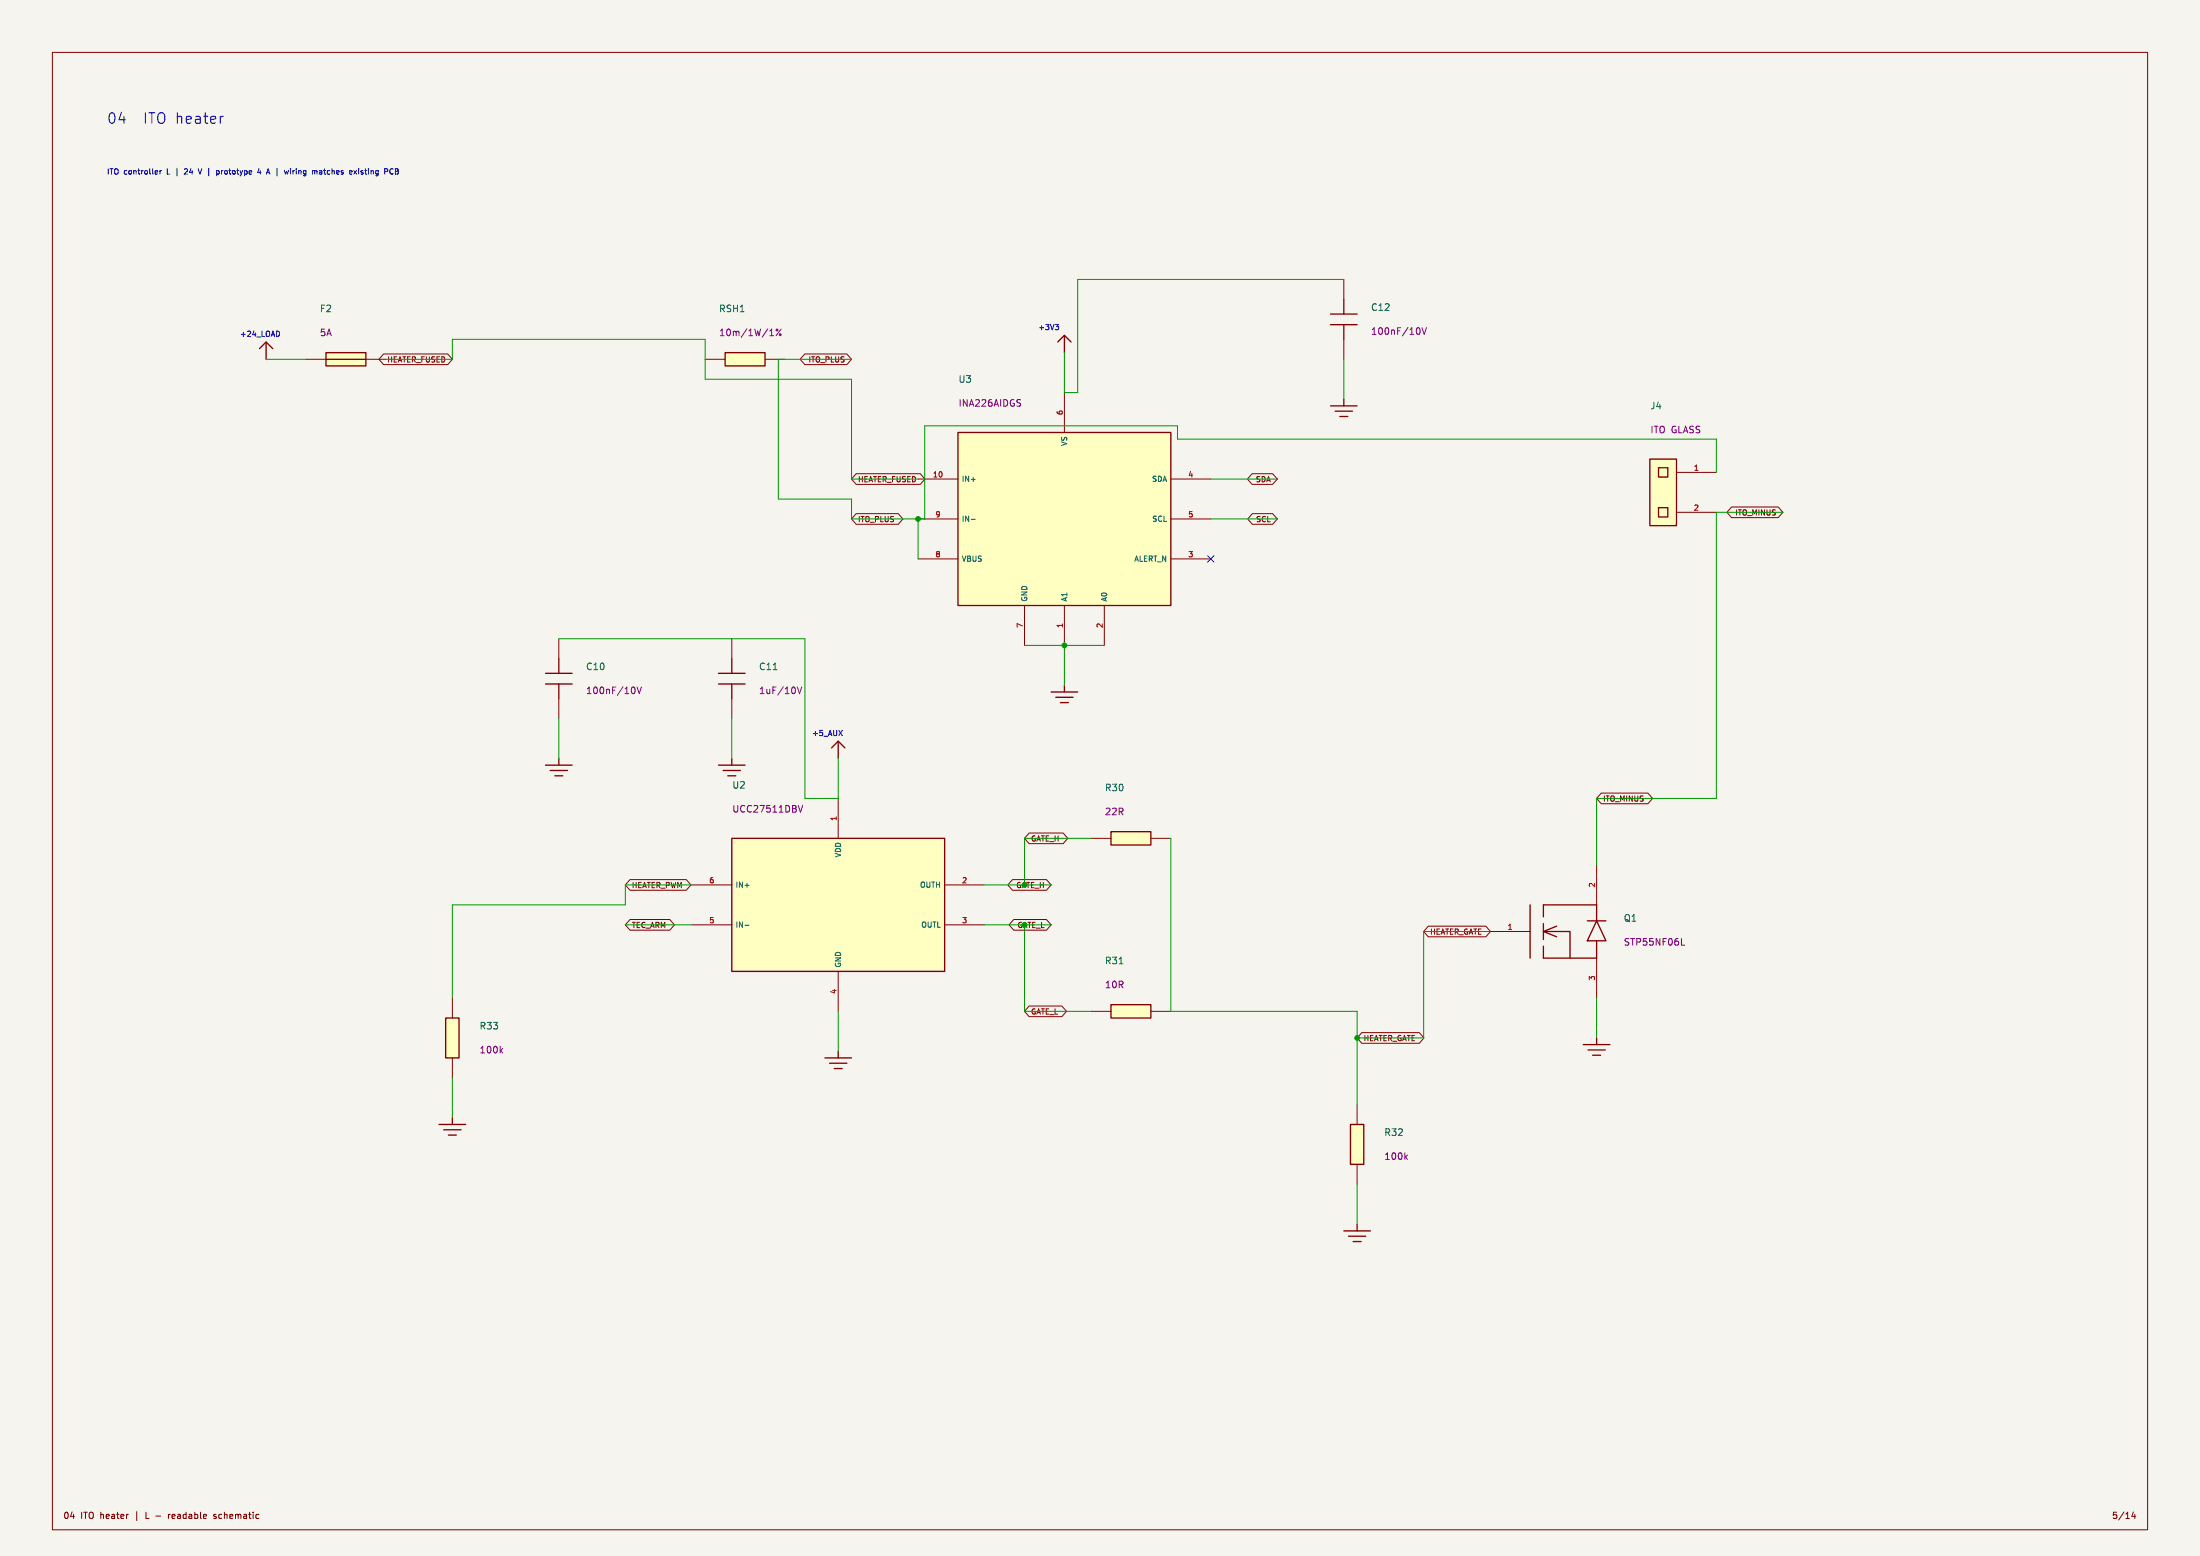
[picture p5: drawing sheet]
(kicad_sch (version 20231120)
(generator "eeschema")
(paper "A3")
(title_block (title "04 ITO heater")
(date "2026-09-25")
(rev "L - readable schematic"))
(lib_symbols (symbol "ITO:F2" (pin_numbers hide)
(pin_names hide)
(in_bom yes)
(on_board yes)
(property "Reference" "F2" (at 0.0 0.0 0)
(effects (font (size 1.27 1.27))))
(property "Value" "5A / 125V DC 0451005.MRL" (at 0.0 0.0 0)
(effects (font (size 1.27 1.27))))
(symbol "F2_0_1" (rectangle (start -3.81 -1.27)
(end 3.81 1.27)
(stroke (width 0.254)
(type default))
(fill (type background)))
(polyline (pts (xy -3.81 0.0)
(xy 3.81 0.0))
(stroke (width 0.254)
(type default))
(fill (type none))))
(symbol "F2_1_1" (pin passive line (at -7.62 0.0 0)
(length 3.81)
(name "~" (effects (font (size 1.016 1.016))))
(number "1" (effects (font (size 1.016 1.016)))))
(pin passive line (at 7.62 0.0 180)
(length 3.81)
(name "~" (effects (font (size 1.016 1.016))))
(number "2" (effects (font (size 1.016 1.016)))))))
(symbol "ITO:RSH1" (pin_numbers hide)
(pin_names hide)
(in_bom yes)
(on_board yes)
(property "Reference" "RSH1" (at 0.0 0.0 0)
(effects (font (size 1.27 1.27))))
(property "Value" "10m / 1W / 1% WSL2512R0100FEA" (at 0.0 0.0 0)
(effects (font (size 1.27 1.27))))
(symbol "RSH1_0_1" (rectangle (start -3.81 -1.27)
(end 3.81 1.27)
(stroke (width 0.254)
(type default))
(fill (type background))))
(symbol "RSH1_1_1" (pin passive line (at -7.62 0.0 0)
(length 3.81)
(name "~" (effects (font (size 1.016 1.016))))
(number "1" (effects (font (size 1.016 1.016)))))
(pin passive line (at 7.62 0.0 180)
(length 3.81)
(name "~" (effects (font (size 1.016 1.016))))
(number "2" (effects (font (size 1.016 1.016)))))))
(symbol "ITO:J4" (pin_names hide)
(in_bom yes)
(on_board yes)
(property "Reference" "J4" (at 0.0 0.0 0)
(effects (font (size 1.27 1.27))))
(property "Value" "Connector 2 pins" (at 0.0 0.0 0)
(effects (font (size 1.27 1.27))))
(symbol "J4_0_1" (rectangle (start -2.54 6.35)
(end 2.54 -6.35)
(stroke (width 0.254)
(type default))
(fill (type background)))
(rectangle (start -0.889 4.699)
(end 0.889 2.921)
(stroke (width 0.254)
(type default))
(fill (type background)))
(rectangle (start -0.889 -2.921)
(end 0.889 -4.699)
(stroke (width 0.254)
(type default))
(fill (type background))))
(symbol "J4_1_1" (pin passive line (at 10.16 3.81 180)
(length 7.62)
(name "1" (effects (font (size 1.016 1.016))))
(number "1" (effects (font (size 1.016 1.016)))))
(pin passive line (at 10.16 -3.81 180)
(length 7.62)
(name "2" (effects (font (size 1.016 1.016))))
(number "2" (effects (font (size 1.016 1.016)))))))
(symbol "ITO:Q1" (pin_names (offset 0.635))
(in_bom yes)
(on_board yes)
(property "Reference" "Q1" (at 0.0 0.0 0)
(effects (font (size 1.27 1.27))))
(property "Value" "STP55NF06L" (at 0.0 0.0 0)
(effects (font (size 1.27 1.27))))
(symbol "Q1_0_1" (polyline (pts (xy -5.08 5.08)
(xy -5.08 -5.08))
(stroke (width 0.254)
(type default))
(fill (type none)))
(polyline (pts (xy -2.54 5.08)
(xy -2.54 2.794))
(stroke (width 0.254)
(type default))
(fill (type none)))
(polyline (pts (xy -2.54 1.524)
(xy -2.54 -1.524))
(stroke (width 0.254)
(type default))
(fill (type none)))
(polyline (pts (xy -2.54 -2.794)
(xy -2.54 -5.08))
(stroke (width 0.254)
(type default))
(fill (type none)))
(polyline (pts (xy -2.54 5.08)
(xy 7.62 5.08))
(stroke (width 0.254)
(type default))
(fill (type none)))
(polyline (pts (xy -2.54 -5.08)
(xy 7.62 -5.08))
(stroke (width 0.254)
(type default))
(fill (type none)))
(polyline (pts (xy -2.54 0.0)
(xy 2.54 0.0)
(xy 2.54 -5.08))
(stroke (width 0.254)
(type default))
(fill (type none)))
(polyline (pts (xy 0.0 1.016)
(xy -2.54 0.0)
(xy 0.0 -1.016))
(stroke (width 0.254)
(type default))
(fill (type none)))
(polyline (pts (xy 7.62 5.08)
(xy 7.62 2.032))
(stroke (width 0.254)
(type default))
(fill (type none)))
(polyline (pts (xy 7.62 -1.778)
(xy 7.62 -5.08))
(stroke (width 0.254)
(type default))
(fill (type none)))
(polyline (pts (xy 5.842 2.032)
(xy 7.62 2.032)
(xy 9.398 2.032))
(stroke (width 0.254)
(type default))
(fill (type none)))
(polyline (pts (xy 5.842 -1.778)
(xy 7.62 2.032)
(xy 9.398 -1.778)
(xy 5.842 -1.778))
(stroke (width 0.254)
(type default))
(fill (type none))))
(symbol "Q1_1_1" (pin passive line (at -12.7 0.0 0)
(length 7.62)
(name "~" (effects (font (size 1.016 1.016))))
(number "1" (effects (font (size 1.016 1.016)))))
(pin passive line (at 7.62 12.7 270)
(length 7.62)
(name "~" (effects (font (size 1.016 1.016))))
(number "2" (effects (font (size 1.016 1.016)))))
(pin passive line (at 7.62 -12.7 90)
(length 7.62)
(name "~" (effects (font (size 1.016 1.016))))
(number "3" (effects (font (size 1.016 1.016)))))))
(symbol "ITO:U2" (pin_names (offset 0.635))
(in_bom yes)
(on_board yes)
(property "Reference" "U2" (at 0.0 0.0 0)
(effects (font (size 1.27 1.27))))
(property "Value" "UCC27511DBV" (at 0.0 0.0 0)
(effects (font (size 1.27 1.27))))
(symbol "U2_0_1" (rectangle (start -20.32 12.7)
(end 20.32 -12.7)
(stroke (width 0.254)
(type default))
(fill (type background))))
(symbol "U2_1_1" (pin passive line (at -27.94 3.81 0)
(length 7.62)
(name "IN+" (effects (font (size 1.016 1.016))))
(number "6" (effects (font (size 1.016 1.016)))))
(pin passive line (at -27.94 -3.81 0)
(length 7.62)
(name "IN-" (effects (font (size 1.016 1.016))))
(number "5" (effects (font (size 1.016 1.016)))))
(pin passive line (at 27.94 3.81 180)
(length 7.62)
(name "OUTH" (effects (font (size 1.016 1.016))))
(number "2" (effects (font (size 1.016 1.016)))))
(pin passive line (at 27.94 -3.81 180)
(length 7.62)
(name "OUTL" (effects (font (size 1.016 1.016))))
(number "3" (effects (font (size 1.016 1.016)))))
(pin passive line (at 0.0 20.32 270)
(length 7.62)
(name "VDD" (effects (font (size 1.016 1.016))))
(number "1" (effects (font (size 1.016 1.016)))))
(pin passive line (at 0.0 -20.32 90)
(length 7.62)
(name "GND" (effects (font (size 1.016 1.016))))
(number "4" (effects (font (size 1.016 1.016)))))))
(symbol "ITO:R30" (pin_numbers hide)
(pin_names hide)
(in_bom yes)
(on_board yes)
(property "Reference" "R30" (at 0.0 0.0 0)
(effects (font (size 1.27 1.27))))
(property "Value" "22R" (at 0.0 0.0 0)
(effects (font (size 1.27 1.27))))
(symbol "R30_0_1" (rectangle (start -3.81 -1.27)
(end 3.81 1.27)
(stroke (width 0.254)
(type default))
(fill (type background))))
(symbol "R30_1_1" (pin passive line (at -7.62 0.0 0)
(length 3.81)
(name "~" (effects (font (size 1.016 1.016))))
(number "1" (effects (font (size 1.016 1.016)))))
(pin passive line (at 7.62 0.0 180)
(length 3.81)
(name "~" (effects (font (size 1.016 1.016))))
(number "2" (effects (font (size 1.016 1.016)))))))
(symbol "ITO:R31" (pin_numbers hide)
(pin_names hide)
(in_bom yes)
(on_board yes)
(property "Reference" "R31" (at 0.0 0.0 0)
(effects (font (size 1.27 1.27))))
(property "Value" "10R" (at 0.0 0.0 0)
(effects (font (size 1.27 1.27))))
(symbol "R31_0_1" (rectangle (start -3.81 -1.27)
(end 3.81 1.27)
(stroke (width 0.254)
(type default))
(fill (type background))))
(symbol "R31_1_1" (pin passive line (at -7.62 0.0 0)
(length 3.81)
(name "~" (effects (font (size 1.016 1.016))))
(number "1" (effects (font (size 1.016 1.016)))))
(pin passive line (at 7.62 0.0 180)
(length 3.81)
(name "~" (effects (font (size 1.016 1.016))))
(number "2" (effects (font (size 1.016 1.016)))))))
(symbol "ITO:R32" (pin_numbers hide)
(pin_names hide)
(in_bom yes)
(on_board yes)
(property "Reference" "R32" (at 0.0 0.0 0)
(effects (font (size 1.27 1.27))))
(property "Value" "100k" (at 0.0 0.0 0)
(effects (font (size 1.27 1.27))))
(symbol "R32_0_1" (rectangle (start -1.27 3.81)
(end 1.27 -3.81)
(stroke (width 0.254)
(type default))
(fill (type background))))
(symbol "R32_1_1" (pin passive line (at 0.0 7.62 270)
(length 3.81)
(name "~" (effects (font (size 1.016 1.016))))
(number "1" (effects (font (size 1.016 1.016)))))
(pin passive line (at 0.0 -7.62 90)
(length 3.81)
(name "~" (effects (font (size 1.016 1.016))))
(number "2" (effects (font (size 1.016 1.016)))))))
(symbol "ITO:R33" (pin_numbers hide)
(pin_names hide)
(in_bom yes)
(on_board yes)
(property "Reference" "R33" (at 0.0 0.0 0)
(effects (font (size 1.27 1.27))))
(property "Value" "100k" (at 0.0 0.0 0)
(effects (font (size 1.27 1.27))))
(symbol "R33_0_1" (rectangle (start -1.27 3.81)
(end 1.27 -3.81)
(stroke (width 0.254)
(type default))
(fill (type background))))
(symbol "R33_1_1" (pin passive line (at 0.0 7.62 270)
(length 3.81)
(name "~" (effects (font (size 1.016 1.016))))
(number "1" (effects (font (size 1.016 1.016)))))
(pin passive line (at 0.0 -7.62 90)
(length 3.81)
(name "~" (effects (font (size 1.016 1.016))))
(number "2" (effects (font (size 1.016 1.016)))))))
(symbol "ITO:C10" (pin_numbers hide)
(pin_names hide)
(in_bom yes)
(on_board yes)
(property "Reference" "C10" (at 0.0 0.0 0)
(effects (font (size 1.27 1.27))))
(property "Value" "100n / 10V" (at 0.0 0.0 0)
(effects (font (size 1.27 1.27))))
(symbol "C10_0_1" (polyline (pts (xy -2.54 1.016)
(xy 2.54 1.016))
(stroke (width 0.254)
(type default))
(fill (type none)))
(polyline (pts (xy -2.54 -1.016)
(xy 2.54 -1.016))
(stroke (width 0.254)
(type default))
(fill (type none)))
(polyline (pts (xy 0.0 3.81)
(xy 0.0 1.016))
(stroke (width 0.254)
(type default))
(fill (type none)))
(polyline (pts (xy 0.0 -1.016)
(xy 0.0 -3.81))
(stroke (width 0.254)
(type default))
(fill (type none))))
(symbol "C10_1_1" (pin passive line (at 0.0 7.62 270)
(length 3.81)
(name "~" (effects (font (size 1.016 1.016))))
(number "1" (effects (font (size 1.016 1.016)))))
(pin passive line (at 0.0 -7.62 90)
(length 3.81)
(name "~" (effects (font (size 1.016 1.016))))
(number "2" (effects (font (size 1.016 1.016)))))))
(symbol "ITO:C11" (pin_numbers hide)
(pin_names hide)
(in_bom yes)
(on_board yes)
(property "Reference" "C11" (at 0.0 0.0 0)
(effects (font (size 1.27 1.27))))
(property "Value" "1u / 10V" (at 0.0 0.0 0)
(effects (font (size 1.27 1.27))))
(symbol "C11_0_1" (polyline (pts (xy -2.54 1.016)
(xy 2.54 1.016))
(stroke (width 0.254)
(type default))
(fill (type none)))
(polyline (pts (xy -2.54 -1.016)
(xy 2.54 -1.016))
(stroke (width 0.254)
(type default))
(fill (type none)))
(polyline (pts (xy 0.0 3.81)
(xy 0.0 1.016))
(stroke (width 0.254)
(type default))
(fill (type none)))
(polyline (pts (xy 0.0 -1.016)
(xy 0.0 -3.81))
(stroke (width 0.254)
(type default))
(fill (type none))))
(symbol "C11_1_1" (pin passive line (at 0.0 7.62 270)
(length 3.81)
(name "~" (effects (font (size 1.016 1.016))))
(number "1" (effects (font (size 1.016 1.016)))))
(pin passive line (at 0.0 -7.62 90)
(length 3.81)
(name "~" (effects (font (size 1.016 1.016))))
(number "2" (effects (font (size 1.016 1.016)))))))
(symbol "ITO:U3" (pin_names (offset 0.635))
(in_bom yes)
(on_board yes)
(property "Reference" "U3" (at 0.0 0.0 0)
(effects (font (size 1.27 1.27))))
(property "Value" "INA226AIDGS" (at 0.0 0.0 0)
(effects (font (size 1.27 1.27))))
(symbol "U3_0_1" (rectangle (start -20.32 16.51)
(end 20.32 -16.51)
(stroke (width 0.254)
(type default))
(fill (type background))))
(symbol "U3_1_1" (pin passive line (at -27.94 7.62 0)
(length 7.62)
(name "IN+" (effects (font (size 1.016 1.016))))
(number "10" (effects (font (size 1.016 1.016)))))
(pin passive line (at -27.94 -0.0 0)
(length 7.62)
(name "IN-" (effects (font (size 1.016 1.016))))
(number "9" (effects (font (size 1.016 1.016)))))
(pin passive line (at -27.94 -7.62 0)
(length 7.62)
(name "VBUS" (effects (font (size 1.016 1.016))))
(number "8" (effects (font (size 1.016 1.016)))))
(pin passive line (at 27.94 7.62 180)
(length 7.62)
(name "SDA" (effects (font (size 1.016 1.016))))
(number "4" (effects (font (size 1.016 1.016)))))
(pin passive line (at 27.94 -0.0 180)
(length 7.62)
(name "SCL" (effects (font (size 1.016 1.016))))
(number "5" (effects (font (size 1.016 1.016)))))
(pin passive line (at 27.94 -7.62 180)
(length 7.62)
(name "ALERT_N" (effects (font (size 1.016 1.016))))
(number "3" (effects (font (size 1.016 1.016)))))
(pin passive line (at 0.0 24.13 270)
(length 7.62)
(name "VS" (effects (font (size 1.016 1.016))))
(number "6" (effects (font (size 1.016 1.016)))))
(pin passive line (at -7.62 -24.13 90)
(length 7.62)
(name "GND" (effects (font (size 1.016 1.016))))
(number "7" (effects (font (size 1.016 1.016)))))
(pin passive line (at 0.0 -24.13 90)
(length 7.62)
(name "A1" (effects (font (size 1.016 1.016))))
(number "1" (effects (font (size 1.016 1.016)))))
(pin passive line (at 7.62 -24.13 90)
(length 7.62)
(name "A0" (effects (font (size 1.016 1.016))))
(number "2" (effects (font (size 1.016 1.016)))))))
(symbol "ITO:C12" (pin_numbers hide)
(pin_names hide)
(in_bom yes)
(on_board yes)
(property "Reference" "C12" (at 0.0 0.0 0)
(effects (font (size 1.27 1.27))))
(property "Value" "100n / 10V" (at 0.0 0.0 0)
(effects (font (size 1.27 1.27))))
(symbol "C12_0_1" (polyline (pts (xy -2.54 1.016)
(xy 2.54 1.016))
(stroke (width 0.254)
(type default))
(fill (type none)))
(polyline (pts (xy -2.54 -1.016)
(xy 2.54 -1.016))
(stroke (width 0.254)
(type default))
(fill (type none)))
(polyline (pts (xy 0.0 3.81)
(xy 0.0 1.016))
(stroke (width 0.254)
(type default))
(fill (type none)))
(polyline (pts (xy 0.0 -1.016)
(xy 0.0 -3.81))
(stroke (width 0.254)
(type default))
(fill (type none))))
(symbol "C12_1_1" (pin passive line (at 0.0 7.62 270)
(length 3.81)
(name "~" (effects (font (size 1.016 1.016))))
(number "1" (effects (font (size 1.016 1.016)))))
(pin passive line (at 0.0 -7.62 90)
(length 3.81)
(name "~" (effects (font (size 1.016 1.016))))
(number "2" (effects (font (size 1.016 1.016)))))))
(symbol "ITO:PWR_P24_LOAD" (power)
(pin_names (offset 0))
(in_bom no)
(on_board no)
(property "Reference" "#PWR" (at 0.0 0.0 0)
(effects (font (size 1.27 1.27)) hide))
(property "Value" "+24_LOAD" (at 0.0 0.0 0)
(effects (font (size 1.27 1.27)) hide))
(symbol "PWR_P24_LOAD_0_1" (polyline (pts (xy 0.0 0.0)
(xy 0.0 3.302))
(stroke (width 0.254)
(type default))
(fill (type none)))
(polyline (pts (xy -1.27 2.032)
(xy 0.0 3.302)
(xy 1.27 2.032))
(stroke (width 0.254)
(type default))
(fill (type none))))
(symbol "PWR_P24_LOAD_1_1" (pin power_in line (at 0 0 90)
(length 0) hide (name "+24_LOAD" (effects (font (size 1.27 1.27))))
(number "1" (effects (font (size 1.27 1.27)))))))
(symbol "ITO:PWR_GND" (power)
(pin_names (offset 0))
(in_bom no)
(on_board no)
(property "Reference" "#PWR" (at 0.0 0.0 0)
(effects (font (size 1.27 1.27)) hide))
(property "Value" "GND" (at 0.0 0.0 0)
(effects (font (size 1.27 1.27)) hide))
(symbol "PWR_GND_0_1" (polyline (pts (xy 0.0 0.0)
(xy 0.0 -1.27))
(stroke (width 0.254)
(type default))
(fill (type none)))
(polyline (pts (xy -2.54 -1.27)
(xy 2.54 -1.27))
(stroke (width 0.254)
(type default))
(fill (type none)))
(polyline (pts (xy -1.651 -2.286)
(xy 1.651 -2.286))
(stroke (width 0.254)
(type default))
(fill (type none)))
(polyline (pts (xy -0.762 -3.302)
(xy 0.762 -3.302))
(stroke (width 0.254)
(type default))
(fill (type none))))
(symbol "PWR_GND_1_1" (pin power_in line (at 0 0 90)
(length 0) hide (name "GND" (effects (font (size 1.27 1.27))))
(number "1" (effects (font (size 1.27 1.27)))))))
(symbol "ITO:PWR_P5_AUX" (power)
(pin_names (offset 0))
(in_bom no)
(on_board no)
(property "Reference" "#PWR" (at 0.0 0.0 0)
(effects (font (size 1.27 1.27)) hide))
(property "Value" "+5_AUX" (at 0.0 0.0 0)
(effects (font (size 1.27 1.27)) hide))
(symbol "PWR_P5_AUX_0_1" (polyline (pts (xy 0.0 0.0)
(xy 0.0 3.302))
(stroke (width 0.254)
(type default))
(fill (type none)))
(polyline (pts (xy -1.27 2.032)
(xy 0.0 3.302)
(xy 1.27 2.032))
(stroke (width 0.254)
(type default))
(fill (type none))))
(symbol "PWR_P5_AUX_1_1" (pin power_in line (at 0 0 90)
(length 0) hide (name "+5_AUX" (effects (font (size 1.27 1.27))))
(number "1" (effects (font (size 1.27 1.27)))))))
(symbol "ITO:PWR_P3V3" (power)
(pin_names (offset 0))
(in_bom no)
(on_board no)
(property "Reference" "#PWR" (at 0.0 0.0 0)
(effects (font (size 1.27 1.27)) hide))
(property "Value" "+3V3" (at 0.0 0.0 0)
(effects (font (size 1.27 1.27)) hide))
(symbol "PWR_P3V3_0_1" (polyline (pts (xy 0.0 0.0)
(xy 0.0 3.302))
(stroke (width 0.254)
(type default))
(fill (type none)))
(polyline (pts (xy -1.27 2.032)
(xy 0.0 3.302)
(xy 1.27 2.032))
(stroke (width 0.254)
(type default))
(fill (type none))))
(symbol "PWR_P3V3_1_1" (pin power_in line (at 0 0 90)
(length 0) hide (name "+3V3" (effects (font (size 1.27 1.27))))
(number "1" (effects (font (size 1.27 1.27))))))))
(symbol (lib_id "ITO:F2")
(at 66.04 68.58 0)
(unit 1)
(in_bom yes)
(on_board yes)
(dnp no)
(property "Reference" "F2" (at 60.96 58.928 0)
(effects (font (size 1.27 1.27))
(justify left)))
(property "Value" "5A / 125V DC 0451005.MRL" (at 66.04 68.58 0)
(effects (font (size 1 1)) hide))
(property "Footprint" "ITO_PCB:Littelfuse_451" (at 66.04 68.58 0)
(effects (font (size 1 1)) hide))
(property "Datasheet" "https://www.littelfuse.com/assetdocs/fuse-451-and-453-datasheet?assetguid=533cd5cc-956c-4243-867f-6ab5a62f6ba1" (at 66.04 68.58 0)
(effects (font (size 1 1)) hide))
(property "Review" "5 A, 125 VDC series. 25% continuous-current derating plus temperature rerating. NOT a precise current limiter; supply short-circuit behavior and pulse I2t must be coordinated." (at 66.04 68.58 0)
(effects (font (size 1 1)) hide))
(pin "1")
(pin "2")
(property "MPN" "0451005.MRL" (at 66.04 68.58 0)
(effects (font (size 1 1)) hide))
(property "Manufacturer" "Littelfuse" (at 66.04 68.58 0)
(effects (font (size 1 1)) hide))
(property "Schematic value" "5A" (at 60.96 63.5 0)
(effects (font (size 1.27 1.27))
(justify left))))
(symbol (lib_id "ITO:RSH1")
(at 142.24 68.58 0)
(unit 1)
(in_bom yes)
(on_board yes)
(dnp no)
(property "Reference" "RSH1" (at 137.16 58.928 0)
(effects (font (size 1.27 1.27))
(justify left)))
(property "Value" "10m / 1W / 1% WSL2512R0100FEA" (at 142.24 68.58 0)
(effects (font (size 1 1)) hide))
(property "Footprint" "ITO_PCB:WSL2512_7m_to_500m" (at 142.24 68.58 0)
(effects (font (size 1 1)) hide))
(property "Datasheet" "https://www.vishay.com/docs/30100/wsl.pdf" (at 142.24 68.58 0)
(effects (font (size 1 1)) hide))
(property "Review" "1 W at 70 C, 1%, component TCR 75 ppm/K. Pads 1.65 x 3.68 mm, inner gap 4.06 mm. Kelvin topology must be checked after footprint change." (at 142.24 68.58 0)
(effects (font (size 1 1)) hide))
(pin "1")
(pin "2")
(property "MPN" "WSL2512R0100FEA" (at 142.24 68.58 0)
(effects (font (size 1 1)) hide))
(property "Manufacturer" "Vishay" (at 142.24 68.58 0)
(effects (font (size 1 1)) hide))
(property "Schematic value" "10m/1W/1%" (at 137.16 63.5 0)
(effects (font (size 1.27 1.27))
(justify left))))
(symbol (lib_id "ITO:J4")
(at 317.5 93.98 0)
(unit 1)
(in_bom yes)
(on_board yes)
(dnp no)
(property "Reference" "J4" (at 314.96 77.47 0)
(effects (font (size 1.27 1.27))
(justify left)))
(property "Value" "Connector 2 pins" (at 317.5 93.98 0)
(effects (font (size 1 1)) hide))
(property "Footprint" "ITO_PCB:TerminalBlock_Phoenix_MKDS-1,5-2-5.08_1x02_P5.08mm_Horizontal" (at 317.5 93.98 0)
(effects (font (size 1 1)) hide))
(property "Datasheet" "" (at 317.5 93.98 0)
(effects (font (size 1 1)) hide))
(property "Review" "See PROTOTYPE-START.md, ASSEMBLY.md and BOM specification." (at 317.5 93.98 0)
(effects (font (size 1 1)) hide))
(pin "1")
(pin "2")
(property "MPN" "1715721" (at 317.5 93.98 0)
(effects (font (size 1 1)) hide))
(property "Manufacturer" "Phoenix Contact" (at 317.5 93.98 0)
(effects (font (size 1 1)) hide))
(property "Schematic value" "ITO GLASS" (at 314.96 82.042 0)
(effects (font (size 1.27 1.27))
(justify left))))
(symbol (lib_id "ITO:Q1")
(at 297.18 177.8 0)
(unit 1)
(in_bom yes)
(on_board yes)
(dnp no)
(property "Reference" "Q1" (at 309.88 175.26 0)
(effects (font (size 1.27 1.27))
(justify left)))
(property "Value" "STP55NF06L" (at 297.18 177.8 0)
(effects (font (size 1 1)) hide))
(property "Footprint" "ITO_PCB:TO-220-3_Vertical" (at 297.18 177.8 0)
(effects (font (size 1 1)) hide))
(property "Datasheet" "" (at 297.18 177.8 0)
(effects (font (size 1 1)) hide))
(property "Review" "Drain ook op metalen tab; circa 0.22W bij 3.33A, Rds 20m bij 5V en 25C." (at 297.18 177.8 0)
(effects (font (size 1 1)) hide))
(pin "1")
(pin "2")
(pin "3")
(property "MPN" "STP55NF06L" (at 297.18 177.8 0)
(effects (font (size 1 1)) hide))
(property "Manufacturer" "STMicroelectronics" (at 297.18 177.8 0)
(effects (font (size 1 1)) hide))
(property "Schematic value" "STP55NF06L" (at 309.88 179.832 0)
(effects (font (size 1.27 1.27))
(justify left))))
(symbol (lib_id "ITO:U2")
(at 160.02 172.72 0)
(unit 1)
(in_bom yes)
(on_board yes)
(dnp no)
(property "Reference" "U2" (at 139.7 149.86 0)
(effects (font (size 1.27 1.27))
(justify left)))
(property "Value" "UCC27511DBV" (at 160.02 172.72 0)
(effects (font (size 1 1)) hide))
(property "Footprint" "ITO_PCB:SOT-23-6" (at 160.02 172.72 0)
(effects (font (size 1 1)) hide))
(property "Datasheet" "" (at 160.02 172.72 0)
(effects (font (size 1 1)) hide))
(property "Review" "Hardware interlock: IN- pin5=TEC_ARM blocks heater while TEC channels are enabled. IN+ is HEATER_PWM." (at 160.02 172.72 0)
(effects (font (size 1 1)) hide))
(pin "1")
(pin "2")
(pin "3")
(pin "4")
(pin "5")
(pin "6")
(property "MPN" "UCC27511DBVR" (at 160.02 172.72 0)
(effects (font (size 1 1)) hide))
(property "Manufacturer" "Texas Instruments" (at 160.02 172.72 0)
(effects (font (size 1 1)) hide))
(property "Schematic value" "UCC27511DBV" (at 139.7 154.432 0)
(effects (font (size 1.27 1.27))
(justify left))))
(symbol (lib_id "ITO:R30")
(at 215.9 160.02 0)
(unit 1)
(in_bom yes)
(on_board yes)
(dnp no)
(property "Reference" "R30" (at 210.82 150.368 0)
(effects (font (size 1.27 1.27))
(justify left)))
(property "Value" "22R" (at 215.9 160.02 0)
(effects (font (size 1 1)) hide))
(property "Footprint" "ITO_PCB:R_0805_2012Metric" (at 215.9 160.02 0)
(effects (font (size 1 1)) hide))
(property "Datasheet" "" (at 215.9 160.02 0)
(effects (font (size 1 1)) hide))
(property "Review" "" (at 215.9 160.02 0)
(effects (font (size 1 1)) hide))
(pin "1")
(pin "2")
(property "MPN" "RC0805FR-0722RL" (at 215.9 160.02 0)
(effects (font (size 1 1)) hide))
(property "Manufacturer" "Yageo" (at 215.9 160.02 0)
(effects (font (size 1 1)) hide))
(property "Schematic value" "22R" (at 210.82 154.94 0)
(effects (font (size 1.27 1.27))
(justify left))))
(symbol (lib_id "ITO:R31")
(at 215.9 193.04 0)
(unit 1)
(in_bom yes)
(on_board yes)
(dnp no)
(property "Reference" "R31" (at 210.82 183.388 0)
(effects (font (size 1.27 1.27))
(justify left)))
(property "Value" "10R" (at 215.9 193.04 0)
(effects (font (size 1 1)) hide))
(property "Footprint" "ITO_PCB:R_0805_2012Metric" (at 215.9 193.04 0)
(effects (font (size 1 1)) hide))
(property "Datasheet" "" (at 215.9 193.04 0)
(effects (font (size 1 1)) hide))
(property "Review" "" (at 215.9 193.04 0)
(effects (font (size 1 1)) hide))
(pin "1")
(pin "2")
(property "MPN" "RC0805FR-0710RL" (at 215.9 193.04 0)
(effects (font (size 1 1)) hide))
(property "Manufacturer" "Yageo" (at 215.9 193.04 0)
(effects (font (size 1 1)) hide))
(property "Schematic value" "10R" (at 210.82 187.96 0)
(effects (font (size 1.27 1.27))
(justify left))))
(symbol (lib_id "ITO:R32")
(at 259.08 218.44 0)
(unit 1)
(in_bom yes)
(on_board yes)
(dnp no)
(property "Reference" "R32" (at 264.16 216.154 0)
(effects (font (size 1.27 1.27))
(justify left)))
(property "Value" "100k" (at 259.08 218.44 0)
(effects (font (size 1 1)) hide))
(property "Footprint" "ITO_PCB:R_0805_2012Metric" (at 259.08 218.44 0)
(effects (font (size 1 1)) hide))
(property "Datasheet" "" (at 259.08 218.44 0)
(effects (font (size 1 1)) hide))
(property "Review" "" (at 259.08 218.44 0)
(effects (font (size 1 1)) hide))
(pin "1")
(pin "2")
(property "MPN" "RC0805FR-07100KL" (at 259.08 218.44 0)
(effects (font (size 1 1)) hide))
(property "Manufacturer" "Yageo" (at 259.08 218.44 0)
(effects (font (size 1 1)) hide))
(property "Schematic value" "100k" (at 264.16 220.726 0)
(effects (font (size 1.27 1.27))
(justify left))))
(symbol (lib_id "ITO:R33")
(at 86.36 198.12 0)
(unit 1)
(in_bom yes)
(on_board yes)
(dnp no)
(property "Reference" "R33" (at 91.44 195.834 0)
(effects (font (size 1.27 1.27))
(justify left)))
(property "Value" "100k" (at 86.36 198.12 0)
(effects (font (size 1 1)) hide))
(property "Footprint" "ITO_PCB:R_0805_2012Metric" (at 86.36 198.12 0)
(effects (font (size 1 1)) hide))
(property "Datasheet" "" (at 86.36 198.12 0)
(effects (font (size 1 1)) hide))
(property "Review" "" (at 86.36 198.12 0)
(effects (font (size 1 1)) hide))
(pin "1")
(pin "2")
(property "MPN" "RC0805FR-07100KL" (at 86.36 198.12 0)
(effects (font (size 1 1)) hide))
(property "Manufacturer" "Yageo" (at 86.36 198.12 0)
(effects (font (size 1 1)) hide))
(property "Schematic value" "100k" (at 91.44 200.406 0)
(effects (font (size 1.27 1.27))
(justify left))))
(symbol (lib_id "ITO:C10")
(at 106.68 129.54 0)
(unit 1)
(in_bom yes)
(on_board yes)
(dnp no)
(property "Reference" "C10" (at 111.76 127.254 0)
(effects (font (size 1.27 1.27))
(justify left)))
(property "Value" "100n / 10V" (at 106.68 129.54 0)
(effects (font (size 1 1)) hide))
(property "Footprint" "ITO_PCB:C_0805_2012Metric" (at 106.68 129.54 0)
(effects (font (size 1 1)) hide))
(property "Datasheet" "" (at 106.68 129.54 0)
(effects (font (size 1 1)) hide))
(property "Review" "" (at 106.68 129.54 0)
(effects (font (size 1 1)) hide))
(pin "1")
(pin "2")
(property "MPN" "GRM21BR71H104KA01L" (at 106.68 129.54 0)
(effects (font (size 1 1)) hide))
(property "Manufacturer" "Murata" (at 106.68 129.54 0)
(effects (font (size 1 1)) hide))
(property "Schematic value" "100nF/10V" (at 111.76 131.826 0)
(effects (font (size 1.27 1.27))
(justify left))))
(symbol (lib_id "ITO:C11")
(at 139.7 129.54 0)
(unit 1)
(in_bom yes)
(on_board yes)
(dnp no)
(property "Reference" "C11" (at 144.78 127.254 0)
(effects (font (size 1.27 1.27))
(justify left)))
(property "Value" "1u / 10V" (at 139.7 129.54 0)
(effects (font (size 1 1)) hide))
(property "Footprint" "ITO_PCB:C_0805_2012Metric" (at 139.7 129.54 0)
(effects (font (size 1 1)) hide))
(property "Datasheet" "" (at 139.7 129.54 0)
(effects (font (size 1 1)) hide))
(property "Review" "" (at 139.7 129.54 0)
(effects (font (size 1 1)) hide))
(pin "1")
(pin "2")
(property "MPN" "GRM21BR71H105KA12L" (at 139.7 129.54 0)
(effects (font (size 1 1)) hide))
(property "Manufacturer" "Murata" (at 139.7 129.54 0)
(effects (font (size 1 1)) hide))
(property "Schematic value" "1uF/10V" (at 144.78 131.826 0)
(effects (font (size 1.27 1.27))
(justify left))))
(symbol (lib_id "ITO:U3")
(at 203.2 99.06 0)
(unit 1)
(in_bom yes)
(on_board yes)
(dnp no)
(property "Reference" "U3" (at 182.88 72.39 0)
(effects (font (size 1.27 1.27))
(justify left)))
(property "Value" "INA226AIDGS" (at 203.2 99.06 0)
(effects (font (size 1 1)) hide))
(property "Footprint" "ITO_PCB:VSSOP-10_3x3mm_P0.5mm" (at 203.2 99.06 0)
(effects (font (size 1 1)) hide))
(property "Datasheet" "" (at 203.2 99.06 0)
(effects (font (size 1 1)) hide))
(property "Review" "I2C 0x40. CAL=0x0800 voor 0.25mA/bit en 10m shunt. PWM-meting over meerdere cycli middelen." (at 203.2 99.06 0)
(effects (font (size 1 1)) hide))
(pin "1")
(pin "2")
(pin "3")
(pin "4")
(pin "5")
(pin "6")
(pin "7")
(pin "8")
(pin "9")
(pin "10")
(property "MPN" "INA226AIDGSR" (at 203.2 99.06 0)
(effects (font (size 1 1)) hide))
(property "Manufacturer" "Texas Instruments" (at 203.2 99.06 0)
(effects (font (size 1 1)) hide))
(property "Schematic value" "INA226AIDGS" (at 182.88 76.962 0)
(effects (font (size 1.27 1.27))
(justify left))))
(no_connect (at 231.14 106.68))
(symbol (lib_id "ITO:C12")
(at 256.54 60.96 0)
(unit 1)
(in_bom yes)
(on_board yes)
(dnp no)
(property "Reference" "C12" (at 261.62 58.674 0)
(effects (font (size 1.27 1.27))
(justify left)))
(property "Value" "100n / 10V" (at 256.54 60.96 0)
(effects (font (size 1 1)) hide))
(property "Footprint" "ITO_PCB:C_0805_2012Metric" (at 256.54 60.96 0)
(effects (font (size 1 1)) hide))
(property "Datasheet" "" (at 256.54 60.96 0)
(effects (font (size 1 1)) hide))
(property "Review" "" (at 256.54 60.96 0)
(effects (font (size 1 1)) hide))
(pin "1")
(pin "2")
(property "MPN" "GRM21BR71H104KA01L" (at 256.54 60.96 0)
(effects (font (size 1 1)) hide))
(property "Manufacturer" "Murata" (at 256.54 60.96 0)
(effects (font (size 1 1)) hide))
(property "Schematic value" "100nF/10V" (at 261.62 63.246 0)
(effects (font (size 1.27 1.27))
(justify left))))
(symbol (lib_id "ITO:PWR_P24_LOAD")
(at 50.8 68.58 0)
(unit 1)
(in_bom no)
(on_board no)
(dnp no)
(property "Reference" "#PWR04001" (at 50.8 68.58 0)
(effects (font (size 1.27 1.27)) hide))
(property "Value" "+24_LOAD" (at 50.8 68.58 0)
(effects (font (size 1.27 1.27)) hide)))
(text "+24_LOAD" (at 45.72 64.008 0)
(effects (font (size 1.016 1.016))
(justify left)))
(symbol (lib_id "ITO:PWR_GND")
(at 304.8 198.12 0)
(unit 1)
(in_bom no)
(on_board no)
(dnp no)
(property "Reference" "#PWR04002" (at 304.8 198.12 0)
(effects (font (size 1.27 1.27)) hide))
(property "Value" "GND" (at 304.8 198.12 0)
(effects (font (size 1.27 1.27)) hide)))
(symbol (lib_id "ITO:PWR_GND")
(at 160.02 200.66 0)
(unit 1)
(in_bom no)
(on_board no)
(dnp no)
(property "Reference" "#PWR04003" (at 160.02 200.66 0)
(effects (font (size 1.27 1.27)) hide))
(property "Value" "GND" (at 160.02 200.66 0)
(effects (font (size 1.27 1.27)) hide)))
(symbol (lib_id "ITO:PWR_GND")
(at 259.08 233.68 0)
(unit 1)
(in_bom no)
(on_board no)
(dnp no)
(property "Reference" "#PWR04004" (at 259.08 233.68 0)
(effects (font (size 1.27 1.27)) hide))
(property "Value" "GND" (at 259.08 233.68 0)
(effects (font (size 1.27 1.27)) hide)))
(symbol (lib_id "ITO:PWR_GND")
(at 86.36 213.36 0)
(unit 1)
(in_bom no)
(on_board no)
(dnp no)
(property "Reference" "#PWR04005" (at 86.36 213.36 0)
(effects (font (size 1.27 1.27)) hide))
(property "Value" "GND" (at 86.36 213.36 0)
(effects (font (size 1.27 1.27)) hide)))
(symbol (lib_id "ITO:PWR_GND")
(at 106.68 144.78 0)
(unit 1)
(in_bom no)
(on_board no)
(dnp no)
(property "Reference" "#PWR04006" (at 106.68 144.78 0)
(effects (font (size 1.27 1.27)) hide))
(property "Value" "GND" (at 106.68 144.78 0)
(effects (font (size 1.27 1.27)) hide)))
(symbol (lib_id "ITO:PWR_GND")
(at 139.7 144.78 0)
(unit 1)
(in_bom no)
(on_board no)
(dnp no)
(property "Reference" "#PWR04007" (at 139.7 144.78 0)
(effects (font (size 1.27 1.27)) hide))
(property "Value" "GND" (at 139.7 144.78 0)
(effects (font (size 1.27 1.27)) hide)))
(symbol (lib_id "ITO:PWR_GND")
(at 203.2 130.81 0)
(unit 1)
(in_bom no)
(on_board no)
(dnp no)
(property "Reference" "#PWR04008" (at 203.2 130.81 0)
(effects (font (size 1.27 1.27)) hide))
(property "Value" "GND" (at 203.2 130.81 0)
(effects (font (size 1.27 1.27)) hide)))
(symbol (lib_id "ITO:PWR_GND")
(at 256.54 76.2 0)
(unit 1)
(in_bom no)
(on_board no)
(dnp no)
(property "Reference" "#PWR04009" (at 256.54 76.2 0)
(effects (font (size 1.27 1.27)) hide))
(property "Value" "GND" (at 256.54 76.2 0)
(effects (font (size 1.27 1.27)) hide)))
(symbol (lib_id "ITO:PWR_P5_AUX")
(at 160.02 144.78 0)
(unit 1)
(in_bom no)
(on_board no)
(dnp no)
(property "Reference" "#PWR04010" (at 160.02 144.78 0)
(effects (font (size 1.27 1.27)) hide))
(property "Value" "+5_AUX" (at 160.02 144.78 0)
(effects (font (size 1.27 1.27)) hide)))
(text "+5_AUX" (at 154.94 140.208 0)
(effects (font (size 1.016 1.016))
(justify left)))
(symbol (lib_id "ITO:PWR_P3V3")
(at 203.2 67.31 0)
(unit 1)
(in_bom no)
(on_board no)
(dnp no)
(property "Reference" "#PWR04011" (at 203.2 67.31 0)
(effects (font (size 1.27 1.27)) hide))
(property "Value" "+3V3" (at 203.2 67.31 0)
(effects (font (size 1.27 1.27)) hide)))
(text "+3V3" (at 198.12 62.738 0)
(effects (font (size 1.016 1.016))
(justify left)))
(text "04  ITO heater" (at 20.32 22.86 0)
(effects (font (size 2 2))
(justify left)))
(text "ITO controller L | 24 V | prototype 4 A | wiring matches existing PCB" (at 20.32 33.02 0)
(effects (font (size 1.016 1.016))
(justify left)))
(global_label "HEATER_FUSED" (shape bidirectional)
(at 86.36 68.58 180)
(effects (font (size 1.016 1.016))
(justify right))
(property "Intersheetrefs" "${INTERSHEET_REFS}" (at 86.36 68.58 0)
(effects (font (size 1.27 1.27)) hide)))
(global_label "HEATER_FUSED" (shape bidirectional)
(at 162.56 91.44 0)
(effects (font (size 1.016 1.016))
(justify left))
(property "Intersheetrefs" "${INTERSHEET_REFS}" (at 162.56 91.44 0)
(effects (font (size 1.27 1.27)) hide)))
(global_label "ITO_PLUS" (shape bidirectional)
(at 162.56 68.58 180)
(effects (font (size 1.016 1.016))
(justify right))
(property "Intersheetrefs" "${INTERSHEET_REFS}" (at 162.56 68.58 0)
(effects (font (size 1.27 1.27)) hide)))
(global_label "ITO_PLUS" (shape bidirectional)
(at 162.56 99.06 0)
(effects (font (size 1.016 1.016))
(justify left))
(property "Intersheetrefs" "${INTERSHEET_REFS}" (at 162.56 99.06 0)
(effects (font (size 1.27 1.27)) hide)))
(global_label "ITO_MINUS" (shape bidirectional)
(at 340.36 97.79 180)
(effects (font (size 1.016 1.016))
(justify right))
(property "Intersheetrefs" "${INTERSHEET_REFS}" (at 340.36 97.79 0)
(effects (font (size 1.27 1.27)) hide)))
(global_label "ITO_MINUS" (shape bidirectional)
(at 304.8 152.4 0)
(effects (font (size 1.016 1.016))
(justify left))
(property "Intersheetrefs" "${INTERSHEET_REFS}" (at 304.8 152.4 0)
(effects (font (size 1.27 1.27)) hide)))
(global_label "HEATER_GATE" (shape bidirectional)
(at 271.78 177.8 0)
(effects (font (size 1.016 1.016))
(justify left))
(property "Intersheetrefs" "${INTERSHEET_REFS}" (at 271.78 177.8 0)
(effects (font (size 1.27 1.27)) hide)))
(global_label "HEATER_GATE" (shape bidirectional)
(at 259.08 198.12 0)
(effects (font (size 1.016 1.016))
(justify left))
(property "Intersheetrefs" "${INTERSHEET_REFS}" (at 259.08 198.12 0)
(effects (font (size 1.27 1.27)) hide)))
(global_label "GATE_H" (shape bidirectional)
(at 200.66 168.91 180)
(effects (font (size 1.016 1.016))
(justify right))
(property "Intersheetrefs" "${INTERSHEET_REFS}" (at 200.66 168.91 0)
(effects (font (size 1.27 1.27)) hide)))
(global_label "GATE_H" (shape bidirectional)
(at 195.58 160.02 0)
(effects (font (size 1.016 1.016))
(justify left))
(property "Intersheetrefs" "${INTERSHEET_REFS}" (at 195.58 160.02 0)
(effects (font (size 1.27 1.27)) hide)))
(global_label "GATE_L" (shape bidirectional)
(at 200.66 176.53 180)
(effects (font (size 1.016 1.016))
(justify right))
(property "Intersheetrefs" "${INTERSHEET_REFS}" (at 200.66 176.53 0)
(effects (font (size 1.27 1.27)) hide)))
(global_label "GATE_L" (shape bidirectional)
(at 195.58 193.04 0)
(effects (font (size 1.016 1.016))
(justify left))
(property "Intersheetrefs" "${INTERSHEET_REFS}" (at 195.58 193.04 0)
(effects (font (size 1.27 1.27)) hide)))
(global_label "TEC_ARM" (shape bidirectional)
(at 119.38 176.53 0)
(effects (font (size 1.016 1.016))
(justify left))
(property "Intersheetrefs" "${INTERSHEET_REFS}" (at 119.38 176.53 0)
(effects (font (size 1.27 1.27)) hide)))
(global_label "HEATER_PWM" (shape bidirectional)
(at 119.38 168.91 0)
(effects (font (size 1.016 1.016))
(justify left))
(property "Intersheetrefs" "${INTERSHEET_REFS}" (at 119.38 168.91 0)
(effects (font (size 1.27 1.27)) hide)))
(global_label "SDA" (shape bidirectional)
(at 243.84 91.44 180)
(effects (font (size 1.016 1.016))
(justify right))
(property "Intersheetrefs" "${INTERSHEET_REFS}" (at 243.84 91.44 0)
(effects (font (size 1.27 1.27)) hide)))
(global_label "SCL" (shape bidirectional)
(at 243.84 99.06 180)
(effects (font (size 1.016 1.016))
(justify right))
(property "Intersheetrefs" "${INTERSHEET_REFS}" (at 243.84 99.06 0)
(effects (font (size 1.27 1.27)) hide)))
(wire (pts (xy 50.8 68.58)
(xy 58.42 68.58))
(stroke (width 0)
(type default)))
(wire (pts (xy 86.36 205.74)
(xy 86.36 213.36))
(stroke (width 0)
(type default)))
(wire (pts (xy 106.68 137.16)
(xy 106.68 144.78))
(stroke (width 0)
(type default)))
(wire (pts (xy 139.7 137.16)
(xy 139.7 144.78))
(stroke (width 0)
(type default)))
(wire (pts (xy 160.02 193.04)
(xy 160.02 200.66))
(stroke (width 0)
(type default)))
(wire (pts (xy 195.58 123.19)
(xy 203.2 123.19))
(stroke (width 0)
(type default)))
(wire (pts (xy 203.2 123.19)
(xy 203.2 130.81))
(stroke (width 0)
(type default)))
(wire (pts (xy 203.2 123.19)
(xy 210.82 123.19))
(stroke (width 0)
(type default)))
(wire (pts (xy 256.54 68.58)
(xy 256.54 76.2))
(stroke (width 0)
(type default)))
(wire (pts (xy 259.08 226.06)
(xy 259.08 233.68))
(stroke (width 0)
(type default)))
(wire (pts (xy 304.8 190.5)
(xy 304.8 198.12))
(stroke (width 0)
(type default)))
(junction (at 203.2 123.19)
(diameter 0)
(color 0 0 0 0))
(wire (pts (xy 106.68 121.92)
(xy 139.7 121.92))
(stroke (width 0)
(type default)))
(wire (pts (xy 139.7 121.92)
(xy 153.67 121.92))
(stroke (width 0)
(type default)))
(wire (pts (xy 153.67 121.92)
(xy 153.67 152.4))
(stroke (width 0)
(type default)))
(wire (pts (xy 153.67 152.4)
(xy 160.02 152.4))
(stroke (width 0)
(type default)))
(wire (pts (xy 160.02 144.78)
(xy 160.02 152.4))
(stroke (width 0)
(type default)))
(wire (pts (xy 203.2 67.31)
(xy 203.2 74.93))
(stroke (width 0)
(type default)))
(wire (pts (xy 203.2 74.93)
(xy 205.74 74.93))
(stroke (width 0)
(type default)))
(wire (pts (xy 205.74 53.34)
(xy 205.74 74.93))
(stroke (width 0)
(type default)))
(wire (pts (xy 205.74 53.34)
(xy 256.54 53.34))
(stroke (width 0)
(type default)))
(wire (pts (xy 148.59 68.58)
(xy 149.86 68.58))
(stroke (width 0)
(type default)))
(wire (pts (xy 148.59 68.58)
(xy 148.59 95.25))
(stroke (width 0)
(type default)))
(wire (pts (xy 148.59 95.25)
(xy 162.56 95.25))
(stroke (width 0)
(type default)))
(wire (pts (xy 149.86 68.58)
(xy 162.56 68.58))
(stroke (width 0)
(type default)))
(wire (pts (xy 162.56 95.25)
(xy 162.56 99.06))
(stroke (width 0)
(type default)))
(wire (pts (xy 162.56 99.06)
(xy 175.26 99.06))
(stroke (width 0)
(type default)))
(wire (pts (xy 175.26 99.06)
(xy 176.53 99.06))
(stroke (width 0)
(type default)))
(wire (pts (xy 175.26 99.06)
(xy 175.26 106.68))
(stroke (width 0)
(type default)))
(wire (pts (xy 176.53 81.28)
(xy 176.53 99.06))
(stroke (width 0)
(type default)))
(wire (pts (xy 176.53 81.28)
(xy 224.79 81.28))
(stroke (width 0)
(type default)))
(wire (pts (xy 224.79 81.28)
(xy 224.79 83.82))
(stroke (width 0)
(type default)))
(wire (pts (xy 224.79 83.82)
(xy 327.66 83.82))
(stroke (width 0)
(type default)))
(wire (pts (xy 327.66 83.82)
(xy 327.66 90.17))
(stroke (width 0)
(type default)))
(junction (at 175.26 99.06)
(diameter 0)
(color 0 0 0 0))
(wire (pts (xy 73.66 68.58)
(xy 86.36 68.58))
(stroke (width 0)
(type default)))
(wire (pts (xy 86.36 64.77)
(xy 86.36 68.58))
(stroke (width 0)
(type default)))
(wire (pts (xy 86.36 64.77)
(xy 134.62 64.77))
(stroke (width 0)
(type default)))
(wire (pts (xy 134.62 64.77)
(xy 134.62 68.58))
(stroke (width 0)
(type default)))
(wire (pts (xy 134.62 68.58)
(xy 134.62 72.39))
(stroke (width 0)
(type default)))
(wire (pts (xy 134.62 72.39)
(xy 162.56 72.39))
(stroke (width 0)
(type default)))
(wire (pts (xy 162.56 72.39)
(xy 162.56 91.44))
(stroke (width 0)
(type default)))
(wire (pts (xy 162.56 91.44)
(xy 175.26 91.44))
(stroke (width 0)
(type default)))
(wire (pts (xy 304.8 152.4)
(xy 304.8 165.1))
(stroke (width 0)
(type default)))
(wire (pts (xy 304.8 152.4)
(xy 327.66 152.4))
(stroke (width 0)
(type default)))
(wire (pts (xy 327.66 97.79)
(xy 327.66 152.4))
(stroke (width 0)
(type default)))
(wire (pts (xy 327.66 97.79)
(xy 340.36 97.79))
(stroke (width 0)
(type default)))
(wire (pts (xy 223.52 160.02)
(xy 223.52 193.04))
(stroke (width 0)
(type default)))
(wire (pts (xy 223.52 193.04)
(xy 259.08 193.04))
(stroke (width 0)
(type default)))
(wire (pts (xy 259.08 193.04)
(xy 259.08 198.12))
(stroke (width 0)
(type default)))
(wire (pts (xy 259.08 198.12)
(xy 271.78 198.12))
(stroke (width 0)
(type default)))
(wire (pts (xy 259.08 198.12)
(xy 259.08 210.82))
(stroke (width 0)
(type default)))
(wire (pts (xy 271.78 177.8)
(xy 271.78 198.12))
(stroke (width 0)
(type default)))
(wire (pts (xy 271.78 177.8)
(xy 284.48 177.8))
(stroke (width 0)
(type default)))
(junction (at 259.08 198.12)
(diameter 0)
(color 0 0 0 0))
(wire (pts (xy 187.96 168.91)
(xy 195.58 168.91))
(stroke (width 0)
(type default)))
(wire (pts (xy 195.58 160.02)
(xy 195.58 168.91))
(stroke (width 0)
(type default)))
(wire (pts (xy 195.58 160.02)
(xy 208.28 160.02))
(stroke (width 0)
(type default)))
(wire (pts (xy 195.58 168.91)
(xy 200.66 168.91))
(stroke (width 0)
(type default)))
(junction (at 195.58 168.91)
(diameter 0)
(color 0 0 0 0))
(wire (pts (xy 187.96 176.53)
(xy 195.58 176.53))
(stroke (width 0)
(type default)))
(wire (pts (xy 195.58 176.53)
(xy 195.58 193.04))
(stroke (width 0)
(type default)))
(wire (pts (xy 195.58 176.53)
(xy 200.66 176.53))
(stroke (width 0)
(type default)))
(wire (pts (xy 195.58 193.04)
(xy 208.28 193.04))
(stroke (width 0)
(type default)))
(junction (at 195.58 176.53)
(diameter 0)
(color 0 0 0 0))
(wire (pts (xy 119.38 176.53)
(xy 132.08 176.53))
(stroke (width 0)
(type default)))
(wire (pts (xy 86.36 172.72)
(xy 86.36 190.5))
(stroke (width 0)
(type default)))
(wire (pts (xy 86.36 172.72)
(xy 119.38 172.72))
(stroke (width 0)
(type default)))
(wire (pts (xy 119.38 168.91)
(xy 119.38 172.72))
(stroke (width 0)
(type default)))
(wire (pts (xy 119.38 168.91)
(xy 132.08 168.91))
(stroke (width 0)
(type default)))
(wire (pts (xy 231.14 91.44)
(xy 243.84 91.44))
(stroke (width 0)
(type default)))
(wire (pts (xy 231.14 99.06)
(xy 243.84 99.06))
(stroke (width 0)
(type default))))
